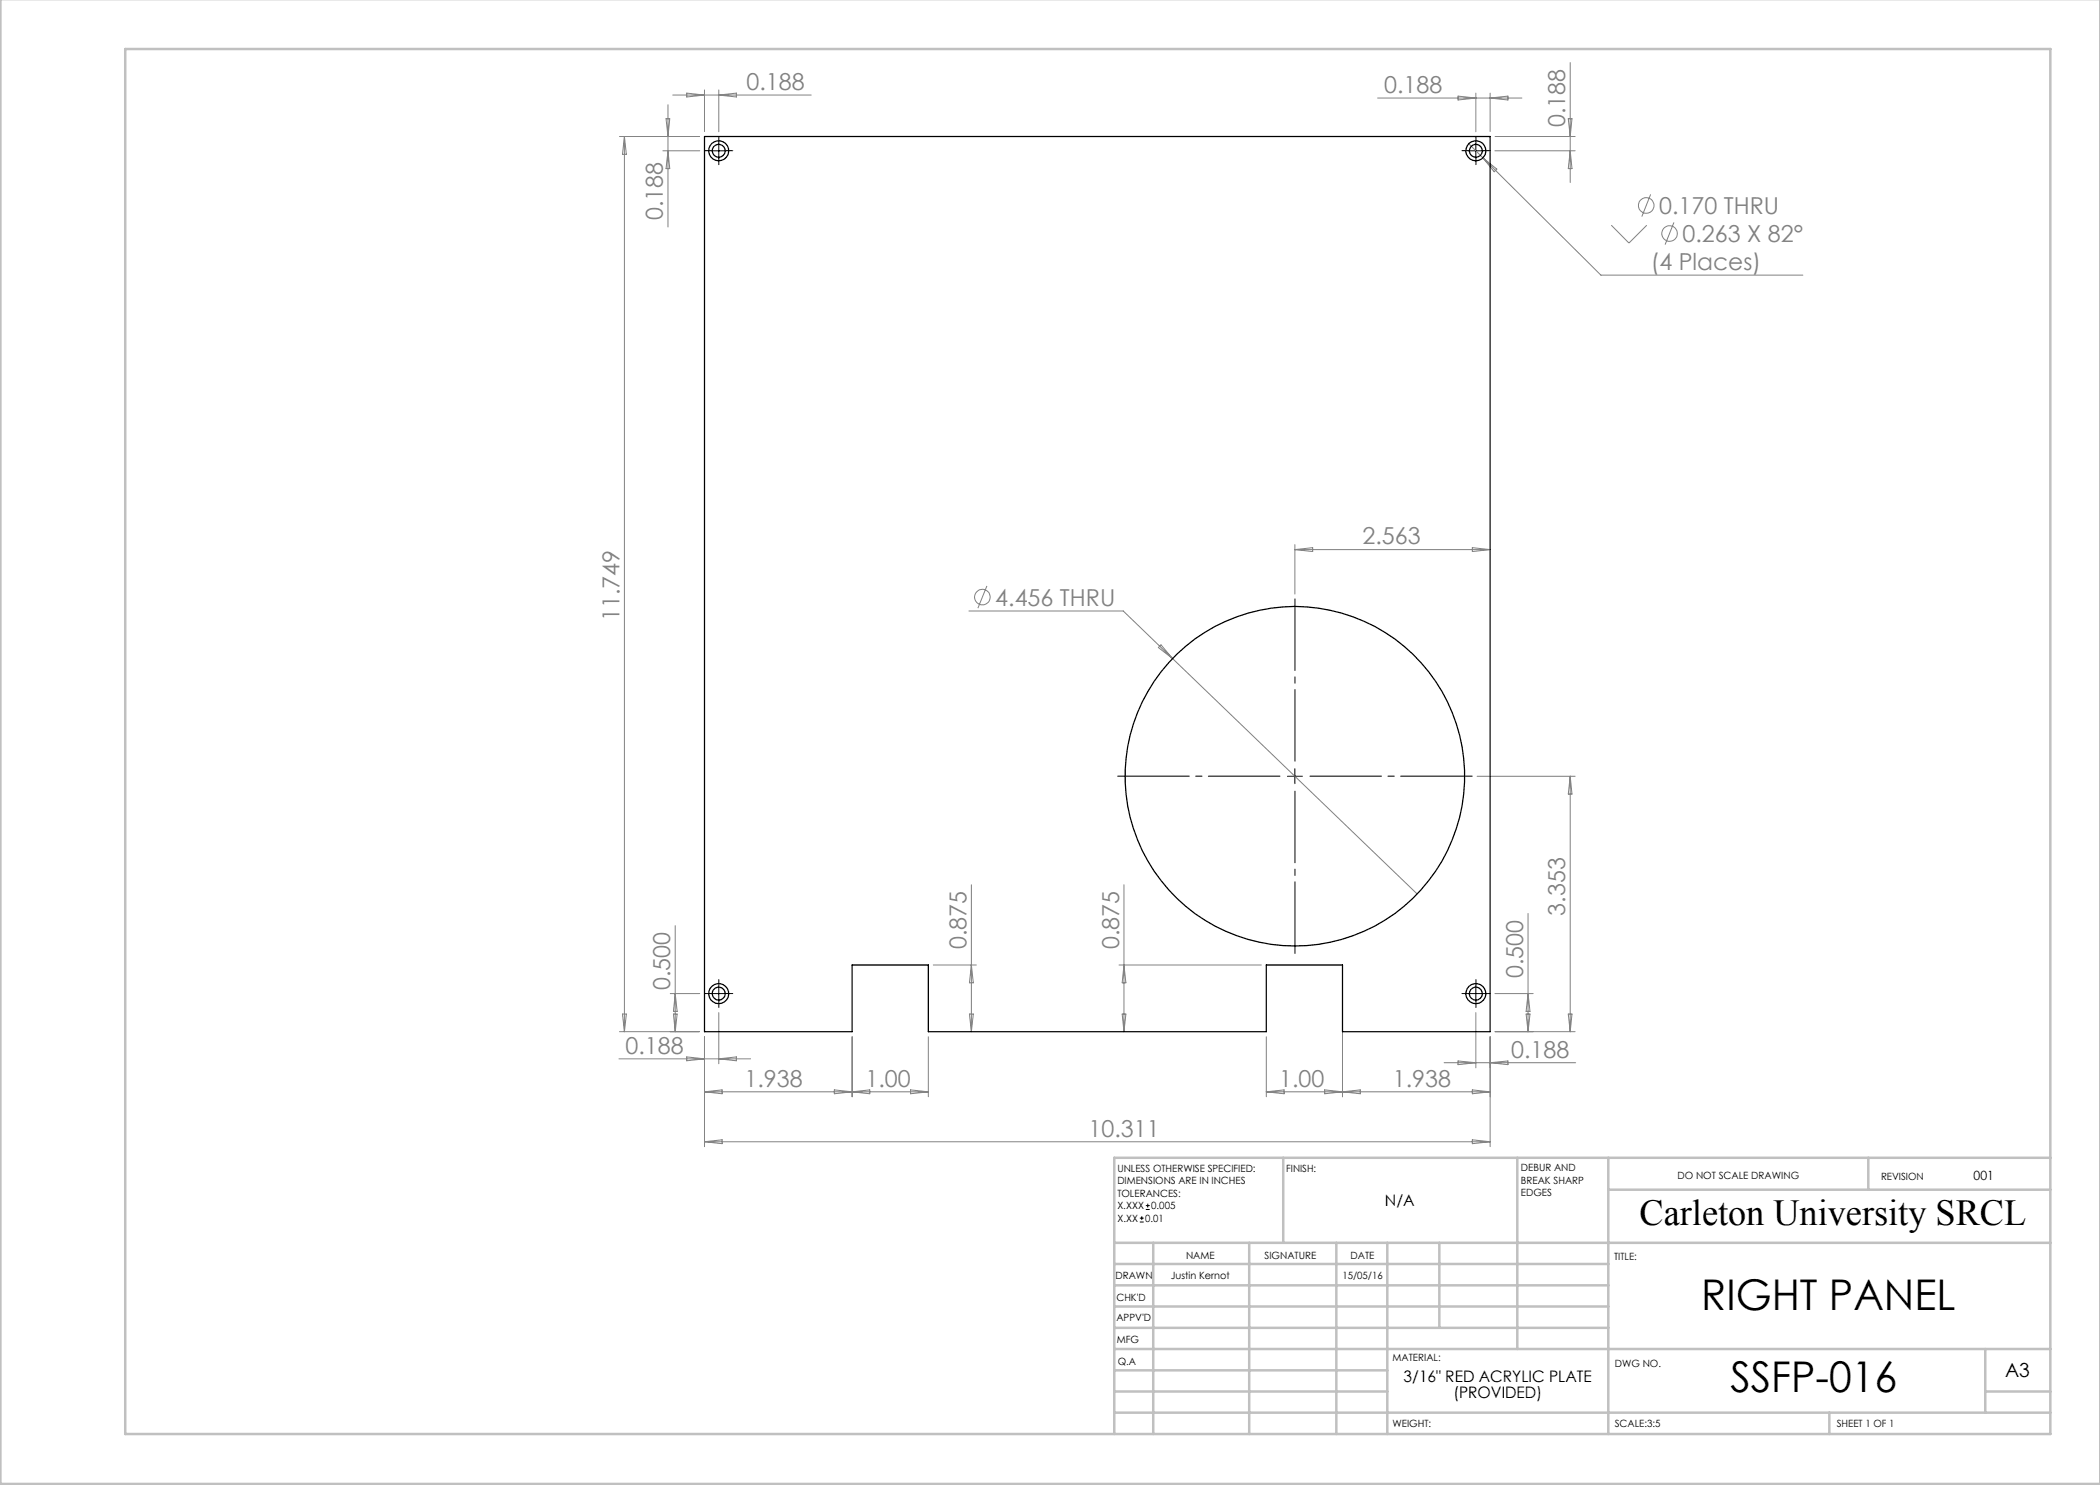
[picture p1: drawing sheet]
<svg xmlns="http://www.w3.org/2000/svg" width="420mm" height="297mm" viewBox="0 0 420 297" stroke-linecap="round" stroke-linejoin="round" font-family="sans-serif">
<g fill="none" stroke="#808080" stroke-width=".2">
<path d="M134.5 19h27.7M137.3 18.6l3.6 .4-3.6 .4zM140.9 18v8.3M143.8 18v8.3M143.8 19l3.5-.4v.8zM275.5 19.6h28.9M291.6 19.2l3.6 .4-3.6 .4zM295.2 18.6v7.7M298 18.6v7.7M298 19.6l3.6-.4v.8zM314 12.5v24M123.9 27.3h16"/>
<path d="M124.9 27.3v179M124.9 27.3l.4 3.6h-.8zM132.6 30.2h7.3M133.2 23.7h.7l-.3 3.6zM133.6 30.2l.3 3.5h-.7zM133.6 21v24.4M293.8 28.7l2.8 2.9M296.6 31.6l23.6 23.4h40.4M296.6 31.6l2.8 2.2-.6 .6zM299 30.2h16M299 27.3h16M313.7 23.7h.7l-.4 3.6z"/>
<path d="M314 30.2l.4 3.5h-.7zM330.1 38.9l-1.7 4.4M322.3 45l3.5 3.6 3.6-3.6M334.8 44.5l-1.8 4.4M197.4 117.2l-1.8 4.4M259 108.9v9.9M259 109.9h39M259 109.9l3.5-.4v.8zM294.5 109.5l3.5 .4-3.5 .4zM193.8 122.2h30.8l9.9 9.5M231.7 129.5l.5-.5 2.3 2.7zM234.5 131.7l48.9 47.1"/>
<path d="M295.4 155.3h19.6M314 155.3v51M314 155.3l.4 3.5h-.7zM194.3 176.9v29.4M224.8 176.9v29.4M134.1 198.7h5.8M135 198.7l.4 3.6h-.7zM135 185.1v21.2M186.7 193h8.6M194.3 193l.4 3.6h-.8zM223.8 193h28.5M224.8 193l.4 3.6h-.8z"/>
<path d="M299 198.7h7.6M305.6 182.7v23.6M305.6 198.7l.4 3.6h-.8zM123.8 211.8h26.3M123.9 206.3h16M124.5 202.8h.8l-.4 3.5zM134.7 202.8h.7l-.4 3.5zM137.3 211.4l3.6 .4-3.6 .4zM140.9 218.4h44.8M140.9 207.4v21.9M140.9 218.4l3.5-.4v.8zM143.8 202.5v10.3"/>
<path d="M143.8 211.8l3.5-.4v.8zM166.9 218l7.1 .8v-.8l-7.1 .8zM170.4 207.4v12M182.1 218l3.6 .4-3.6 .4zM185.7 207.4v12M193.9 202.8h.8l-.4 3.5zM224.4 202.8h.8l-.4 3.5zM253.3 218.4h44.7M253.3 207.4v12M253.3 218.4l3.5-.4v.8zM264.9 218l7.2 .8v-.8l-7.2 .8zM268.5 204v15.4"/>
<path d="M288.8 212.5h26.3M291.6 212.2l3.6 .3-3.6 .4zM294.5 218l3.5 .4-3.5 .4zM295.2 202.5v11.1M298 207.4v21.9M298 212.5l3.6-.3v.7zM299 206.3h16M305.2 202.8h.8l-.4 3.5zM313.7 202.8h.7l-.4 3.5zM140.9 228.3l3.5-.3v.7zM140.9 228.3h157.1M294.5 228l3.5 .3-3.5 .4z"/>
<circle cx="329.2" cy="41.1" r="1.55"/>
<circle cx="333.9" cy="46.7" r="1.55"/>
<circle cx="196.5" cy="119.4" r="1.56"/>
</g>
<g fill="none" stroke="#000" stroke-width=".2">
<path d="M142.2 30.2h3M143.8 28.6v3M293.7 30.2h3M295.2 28.6v3M257.5 155.3h3M259 153.7v3M142.2 198.7h3M143.8 197.2v3M293.7 198.7h3M295.2 197.2v3M228 244.4h.7M228 243.6h.7"/>
<path d="M228.4 243.2v.8M229.2 241.9h.7M229.2 241.1h.7M229.6 240.7v.8"/>
</g>
<g fill="none" stroke="#000" stroke-width=".2" stroke-dasharray="15.2 1.3 1.3 1.3">
<path d="M142.3 30.1h-1.3M143.8 28.6v-1.3M143.8 31.6v1.3M145.3 30.1h1.3M293.7 30.1h-1.3M295.2 28.6v-1.3M295.2 31.6v1.3M296.7 30.1h1.3M142.3 198.7h-1.3M143.8 197.2v-1.3M145.3 198.7h1.3M293.7 198.7h-1.3"/>
<path d="M295.2 197.2v-1.3M296.7 198.7h1.3M143.8 200.2v1.3M295.2 200.2v1.3"/>
</g>
<path d="M256 155.2h-32.5M259 152.2v-32.4M259 158.2v32.5M262 155.2h32.4" fill="none" stroke="#000" stroke-width=".2" stroke-dasharray="15.2 1.3 1.3 1.3" stroke-dashoffset=".9"/>
<g fill="none" stroke="#c0c0c0" stroke-width=".5">
<path d="M.1 -.1v296.9h419.9M25 9.8h385.1v277h-385.1zM256.6 231.6v17M303.5 231.6v38.2M321.7 231.6v55.2M321.7 237.9h88.4M373.7 231.6v6.3M410.1 231.6h-187.3v55.2M222.8 248.6h187.3M222.8 257.1h98.9M222.8 252.8h98.9M230.6 248.6v38.2"/>
<path d="M249.8 248.6v38.2M267.3 248.6v38.2M277.5 248.6v38.2M287.9 248.6v17M222.8 265.6h98.9M222.8 261.3h98.9M222.8 278.3h54.7M222.8 274.1h54.7M222.8 269.8h187.3M397.1 278.3h13M397.1 269.8v12.7M222.8 282.5h187.3"/>
<path d="M365.9 282.5v4.3"/>
</g>
<g fill="none" stroke="#000" stroke-width=".25">
<path d="M140.9 27.3h157.1v179h-29.5v-13.3h-15.2v13.3h-67.6v-13.3h-15.3v13.3h-29.5z"/>
<circle cx="143.7" cy="30.2" r="2.01"/>
<circle cx="143.7" cy="30.2" r="1.3"/>
<circle cx="295.2" cy="30.2" r="1.29"/>
<circle cx="295.2" cy="30.2" r="2"/>
<circle cx="259" cy="155.2" r="33.9"/>
<circle cx="143.7" cy="198.7" r="2.01"/>
<circle cx="143.7" cy="198.7" r="1.3"/>
<circle cx="295.2" cy="198.7" r="1.29"/>
<circle cx="295.2" cy="198.7" r="2"/>
</g>
<g font-size="8.5">
<text x="340.3" y="262.1">RIGHT PANEL</text>
<text x="346.1" y="278.5">SSFP-016</text>
</g>
<text font-size="7.3" x="327.9" y="244.9">Carleton University SRCL</text>
<g font-size="4.7" fill="#808080">
<text x="149.3" y="18">0.188</text>
<text x="276.8" y="18.6">0.188</text>
<text x="313" y="25.4" transform="rotate(-90 313 25.4)">0.188</text>
<text x="132.6" y="44.1" transform="rotate(-90 132.6 44.1)">0.188</text>
<text x="331.8" y="42.8">0.170 THRU</text>
<text x="336.5" y="48.4">0.263 X 82°</text>
<text x="330.2" y="54">(4 Places)</text>
<text x="272.5" y="108.9">2.563</text>
<text x="123.9" y="124.3" transform="rotate(-90 123.9 124.3)">11.749</text>
<text x="199.1" y="121.1">4.456 THRU</text>
<text x="313" y="183.1" transform="rotate(-90 313 183.1)">3.353</text>
<text x="193.3" y="189.9" transform="rotate(-90 193.3 189.9)">0.875</text>
<text x="223.8" y="189.9" transform="rotate(-90 223.8 189.9)">0.875</text>
<text x="304.6" y="195.6" transform="rotate(-90 304.6 195.6)">0.500</text>
<text x="134.1" y="198" transform="rotate(-90 134.1 198)">0.500</text>
<text x="125.1" y="210.7">0.188</text>
<text x="302.2" y="211.5">0.188</text>
<text x="148.9" y="217.3">1.938</text>
<text x="173.1" y="217.3">1.00</text>
<text x="255.8" y="217.3">1.00</text>
<text x="278.6" y="217.3">1.938</text>
<text x="217.7" y="227.3">10.311</text>
</g>
<text font-size="3.9" x="401" y="275.4">A3</text>
<g font-size="3.2">
<text x="277" y="241.2">N/A</text>
<text x="280.7" y="276.4">3/16&quot; RED ACRYLIC PLATE</text>
<text x="290.7" y="279.6">(PROVIDED)</text>
</g>
<text font-size="2.5" x="394.7" y="235.9">001</text>
<g font-size="2">
<text x="223.5" y="234.4">UNLESS OTHERWISE SPECIFIED:</text>
<text x="223.5" y="236.9">DIMENSIONS ARE IN INCHES</text>
<text x="223.5" y="239.4">TOLERANCES:</text>
<text x="257.2" y="234.4">FINISH:</text>
<text x="304.2" y="234.3">DEBUR AND</text>
<text x="304.2" y="236.8">BREAK SHARP</text>
<text x="304.2" y="239.3">EDGES</text>
<text x="335.5" y="235.8">DO NOT SCALE DRAWING</text>
<text x="376.2" y="236">REVISION</text>
<text x="223.5" y="241.9">X.XXX</text>
<text x="223.5" y="244.4">X.XX</text>
<text x="229" y="244.4">0.01</text>
<text x="230.2" y="241.9">0.005</text>
<text x="237.2" y="251.8">NAME</text>
<text x="252.9" y="251.7">SIGNATURE</text>
<text x="270.1" y="251.7">DATE</text>
<text x="223.1" y="255.9">DRAWN</text>
<text x="234.2" y="255.9">Justin Kernot</text>
<text x="268.5" y="255.7">15/05/16</text>
<text x="322.8" y="252">TITLE:</text>
<text x="223.3" y="260.1">CHK'D</text>
<text x="223.3" y="264.2">APPV'D</text>
<text x="223.3" y="268.6">MFG</text>
<text x="223.5" y="272.9">Q.A</text>
<text x="278.5" y="272.3">MATERIAL:</text>
<text x="323" y="273.4">DWG NO.</text>
<text x="278.5" y="285.3">WEIGHT:</text>
<text x="323" y="285.4">SCALE:3:5</text>
<text x="367.4" y="285.4">SHEET 1 OF 1</text>
</g>
</svg>
